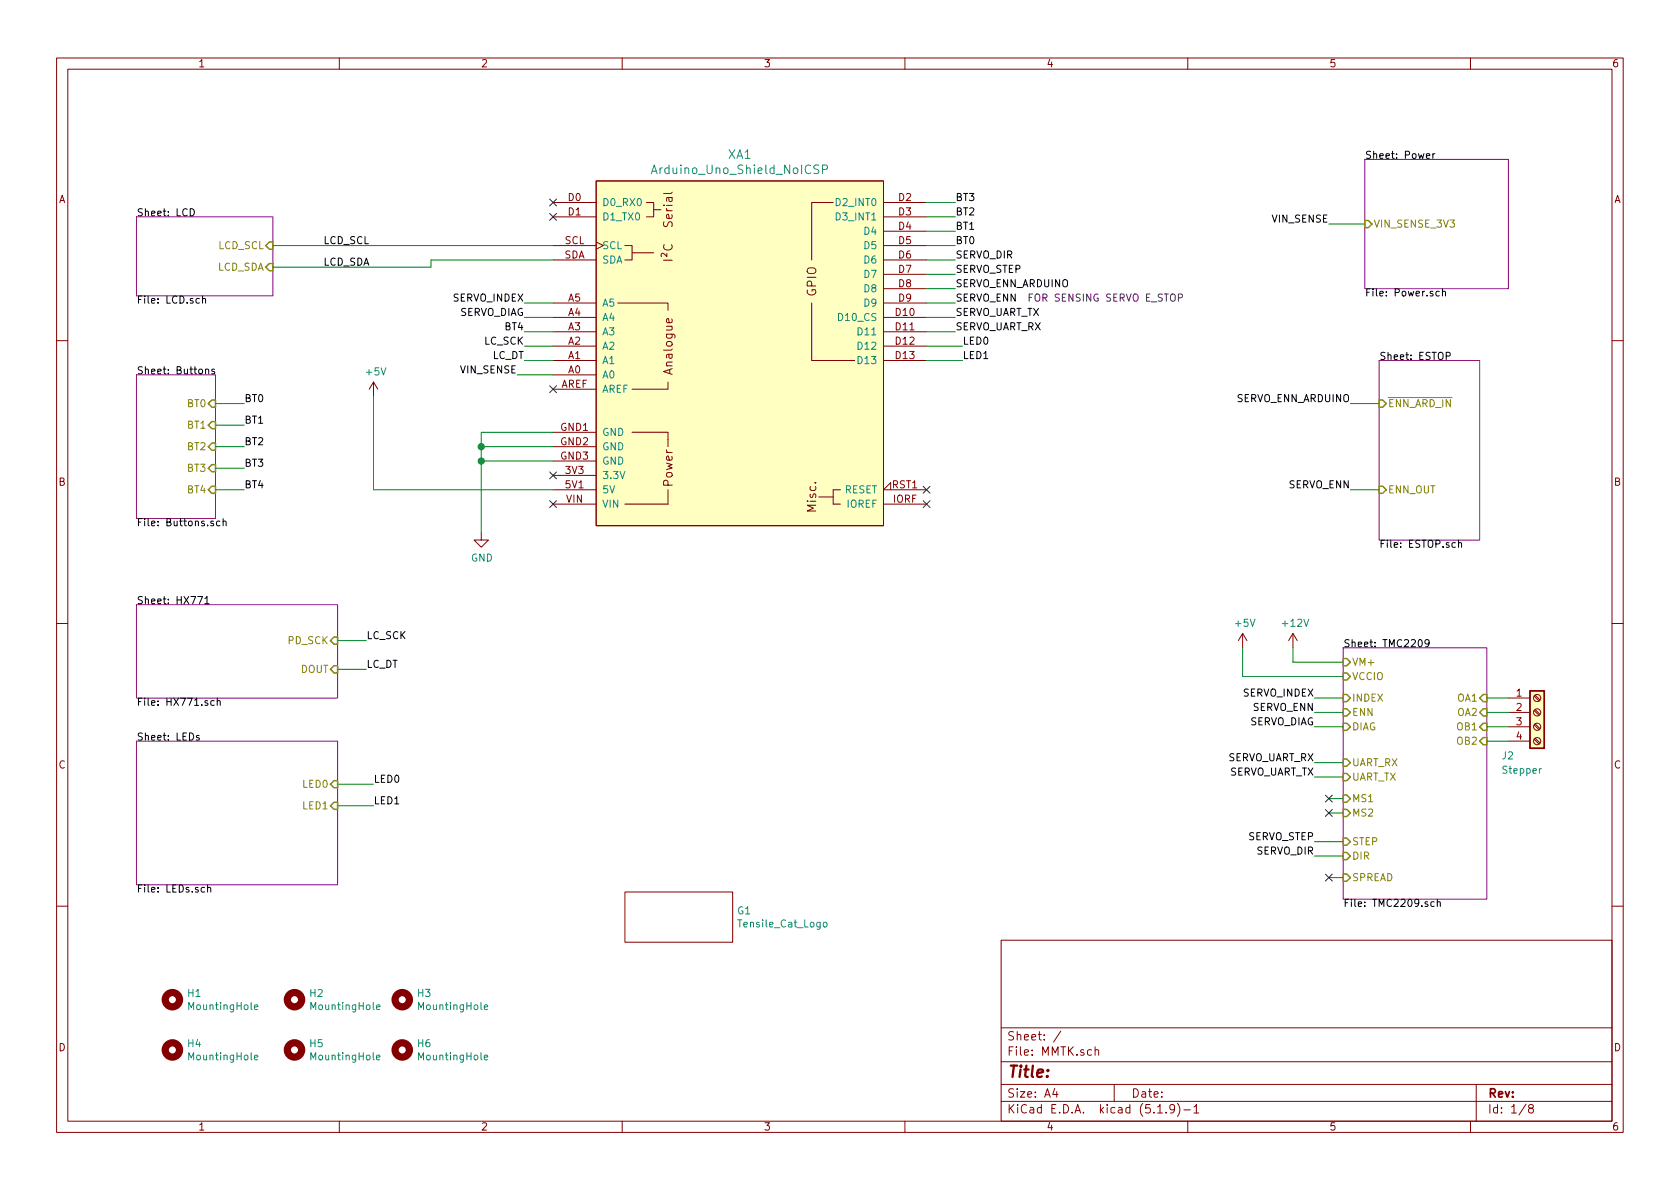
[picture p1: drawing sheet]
EESchema Schematic File Version 4
EELAYER 30 0
EELAYER END
$Descr A4 11693 8268
encoding utf-8
Sheet 1 8
Title ""
Date ""
Rev ""
Comp ""
Comment1 ""
Comment2 ""
Comment3 ""
Comment4 ""
$EndDescr
$Sheet
S 950  4200 1400 650 
U 5F6A985A
F0 "HX771" 50
F1 "HX771.sch" 50
F2 "DOUT" I R 2350 4650 50 
F3 "PD_SCK" I R 2350 4450 50 
$EndSheet
$Sheet
S 950  2600 550  1000
U 5F7781FA
F0 "Buttons" 50
F1 "Buttons.sch" 50
F2 "BT2" I R 1500 3100 50 
F3 "BT3" I R 1500 3250 50 
F4 "BT0" I R 1500 2800 50 
F5 "BT1" I R 1500 2950 50 
F6 "BT4" I R 1500 3400 50 
$EndSheet
$Sheet
S 9500 1100 1000 900 
U 5F79E13B
F0 "Power" 50
F1 "Power.sch" 50
F2 "VIN_SENSE_3V3" I L 9500 1550 50 
$EndSheet
Wire Wire Line
	10350 4850 10500 4850
Wire Wire Line
	10500 4950 10350 4950
Wire Wire Line
	10350 5050 10500 5050
Wire Wire Line
	10500 5150 10350 5150
Text Label 9150 5850 2    50   ~ 0
SERVO_STEP
Wire Wire Line
	9150 5850 9350 5850
Text Label 9150 5950 2    50   ~ 0
SERVO_DIR
Wire Wire Line
	9150 5950 9350 5950
Text Label 2550 4650 0    50   ~ 0
LC_DT
Wire Wire Line
	2550 4650 2350 4650
Text Label 2550 4450 0    50   ~ 0
LC_SCK
Wire Wire Line
	2550 4450 2350 4450
Text Label 3650 2500 2    50   ~ 0
LC_DT
Wire Wire Line
	3650 2500 3850 2500
Text Label 3650 2400 2    50   ~ 0
LC_SCK
Wire Wire Line
	3650 2400 3850 2400
Text Label 6650 1900 0    50   ~ 0
SERVO_STEP
Wire Wire Line
	6650 1900 6450 1900
Text Label 6650 1800 0    50   ~ 0
SERVO_DIR
Wire Wire Line
	6650 1800 6450 1800
Text Label 9250 1550 2    50   ~ 0
VIN_SENSE
Wire Wire Line
	9500 1550 9250 1550
Text Label 3600 2600 2    50   ~ 0
VIN_SENSE
Wire Wire Line
	3850 2600 3600 2600
$Comp
L MMTK-rescue:GND-power-MMTK-rescue #PWR?
U 1 1
P 3350 3700
AR Path="/5F7781FA/5F882D46" Ref="#PWR?"  Part="1" 
AR Path="/5F882D46" Ref="#PWR0101"  Part="1" 
F 0 "#PWR0101" H 3350 3450 50  0001 C CNN
F 1 "GND" H 3355 3527 50  0000 C CNN
F 2 "" H 3350 3700 50  0001 C CNN
F 3 "" H 3350 3700 50  0001 C CNN
	1    3350 3700
	1    0    0    -1  
$EndComp
Wire Wire Line
	3350 3200 3850 3200
Wire Wire Line
	3350 3200 3350 3700
Wire Wire Line
	3850 3000 3350 3000
Wire Wire Line
	3350 3000 3350 3100
Connection ~ 3350 3200
Wire Wire Line
	3350 3100 3850 3100
Connection ~ 3350 3100
Wire Wire Line
	3350 3100 3350 3200
$Comp
L MMTK-rescue:+5V-power-MMTK-rescue #PWR0102
U 1 1
P 2600 2750
F 0 "#PWR0102" H 2600 2600 50  0001 C CNN
F 1 "+5V" H 2615 2923 50  0000 C CNN
F 2 "" H 2600 2750 50  0001 C CNN
F 3 "" H 2600 2750 50  0001 C CNN
	1    2600 2750
	1    0    0    -1  
$EndComp
$Sheet
S 950  1500 950  550 
U 5F890558
F0 "LCD" 50
F1 "LCD.sch" 50
F2 "LCD_SDA" I R 1900 1850 50 
F3 "LCD_SCL" I R 1900 1700 50 
$EndSheet
Text Label 9150 5050 2    50   ~ 0
SERVO_DIAG
Wire Wire Line
	9150 5050 9350 5050
Text Label 9150 4850 2    50   ~ 0
SERVO_INDEX
Wire Wire Line
	9150 4850 9350 4850
Text Label 6650 2000 0    50   ~ 0
SERVO_ENN_ARDUINO
Wire Wire Line
	6650 2000 6450 2000
Text Label 3650 2100 2    50   ~ 0
SERVO_INDEX
Wire Wire Line
	3650 2100 3850 2100
Wire Wire Line
	3650 2200 3850 2200
Text Label 3650 2200 2    50   ~ 0
SERVO_DIAG
Wire Wire Line
	9000 4600 9350 4600
$Comp
L MMTK-rescue:+5V-power-MMTK-rescue #PWR0110
U 1 1
P 8650 4500
F 0 "#PWR0110" H 8650 4350 50  0001 C CNN
F 1 "+5V" H 8665 4673 50  0000 C CNN
F 2 "" H 8650 4500 50  0001 C CNN
F 3 "" H 8650 4500 50  0001 C CNN
	1    8650 4500
	1    0    0    -1  
$EndComp
Wire Wire Line
	8650 4500 8650 4700
Wire Wire Line
	8650 4700 9350 4700
$Sheet
S 9600 2500 700  1250
U 5F791A23
F0 "ESTOP" 50
F1 "ESTOP.sch" 50
F2 "ENN_OUT" I L 9600 3400 50 
F3 "~ENN_ARD_IN" I L 9600 2800 50 
$EndSheet
Wire Wire Line
	9150 4950 9350 4950
Text Label 9150 4950 2    50   ~ 0
SERVO_ENN
Wire Wire Line
	9400 3400 9600 3400
Text Label 9400 3400 2    50   ~ 0
SERVO_ENN
Text Label 9400 2800 2    50   ~ 0
SERVO_ENN_ARDUINO
Wire Wire Line
	9400 2800 9600 2800
Wire Wire Line
	6650 2100 6450 2100
Text Label 6650 2100 0    50   ~ 0
SERVO_ENN
Text Notes 7150 2100 0    50   ~ 0
FOR SENSING SERVO E_STOP
Text Label 2250 1700 0    50   ~ 0
LCD_SCL
Text Label 2250 1850 0    50   ~ 0
LCD_SDA
Text Label 1700 2800 0    50   ~ 0
BT0
Text Label 1700 2950 0    50   ~ 0
BT1
Text Label 1700 3100 0    50   ~ 0
BT2
Text Label 1700 3250 0    50   ~ 0
BT3
Wire Wire Line
	1500 3250 1700 3250
Wire Wire Line
	1700 3100 1500 3100
Wire Wire Line
	1500 2950 1700 2950
Wire Wire Line
	1700 2800 1500 2800
Wire Wire Line
	1900 1700 3850 1700
Wire Wire Line
	3000 1850 3000 1800
Wire Wire Line
	3000 1800 3850 1800
Wire Wire Line
	1900 1850 3000 1850
Text Label 6650 1700 0    50   ~ 0
BT0
Text Label 6650 1600 0    50   ~ 0
BT1
Text Label 6650 1500 0    50   ~ 0
BT2
Text Label 6650 1400 0    50   ~ 0
BT3
Wire Wire Line
	6450 1400 6650 1400
Wire Wire Line
	6650 1500 6450 1500
Wire Wire Line
	6450 1600 6650 1600
Wire Wire Line
	6650 1700 6450 1700
Text Label 9150 5400 2    50   ~ 0
SERVO_UART_TX
Wire Wire Line
	9150 5400 9350 5400
Text Label 9150 5300 2    50   ~ 0
SERVO_UART_RX
Wire Wire Line
	9150 5300 9350 5300
$Sheet
S 950  5150 1400 1000
U 5F700C8F
F0 "LEDs" 50
F1 "LEDs.sch" 50
F2 "LED0" I R 2350 5450 50 
F3 "LED1" I R 2350 5600 50 
$EndSheet
Text Label 2600 5450 0    50   ~ 0
LED0
Wire Wire Line
	2600 5450 2350 5450
Text Label 2600 5600 0    50   ~ 0
LED1
Wire Wire Line
	2600 5600 2350 5600
$Comp
L MMTK-rescue:Screw_Terminal_01x04-Connector-MMTK-rescue J2
U 1 1
P 10700 4950
F 0 "J2" H 10450 4650 50  0000 L CNN
F 1 "Stepper" H 10450 4550 50  0000 L CNN
F 2 "TerminalBlock_RND:TerminalBlock_RND_205-00289_1x04_P5.08mm_Horizontal" H 10700 4950 50  0001 C CNN
F 3 "~" H 10700 4950 50  0001 C CNN
	1    10700 4950
	1    0    0    -1  
$EndComp
$Comp
L MMTK-rescue:+12V-power-MMTK-rescue #PWR0103
U 1 1
P 9000 4500
F 0 "#PWR0103" H 9000 4350 50  0001 C CNN
F 1 "+12V" H 9015 4673 50  0000 C CNN
F 2 "" H 9000 4500 50  0001 C CNN
F 3 "" H 9000 4500 50  0001 C CNN
	1    9000 4500
	1    0    0    -1  
$EndComp
Wire Wire Line
	9000 4500 9000 4600
$Comp
L MMTK-rescue:MountingHole-Mechanical-MMTK-rescue H1
U 1 1
P 1200 6950
F 0 "H1" H 1300 6996 50  0000 L CNN
F 1 "MountingHole" H 1300 6905 50  0000 L CNN
F 2 "MountingHole:MountingHole_4mm" H 1200 6950 50  0001 C CNN
F 3 "~" H 1200 6950 50  0001 C CNN
	1    1200 6950
	1    0    0    -1  
$EndComp
$Comp
L MMTK-rescue:MountingHole-Mechanical-MMTK-rescue H2
U 1 1
P 2050 6950
F 0 "H2" H 2150 6996 50  0000 L CNN
F 1 "MountingHole" H 2150 6905 50  0000 L CNN
F 2 "MountingHole:MountingHole_4mm" H 2050 6950 50  0001 C CNN
F 3 "~" H 2050 6950 50  0001 C CNN
	1    2050 6950
	1    0    0    -1  
$EndComp
$Comp
L MMTK-rescue:MountingHole-Mechanical-MMTK-rescue H3
U 1 1
P 2800 6950
F 0 "H3" H 2900 6996 50  0000 L CNN
F 1 "MountingHole" H 2900 6905 50  0000 L CNN
F 2 "MountingHole:MountingHole_4mm" H 2800 6950 50  0001 C CNN
F 3 "~" H 2800 6950 50  0001 C CNN
	1    2800 6950
	1    0    0    -1  
$EndComp
Wire Wire Line
	6700 2500 6450 2500
Text Label 6700 2500 0    50   ~ 0
LED1
Wire Wire Line
	6700 2400 6450 2400
Text Label 6700 2400 0    50   ~ 0
LED0
Wire Wire Line
	6650 2300 6450 2300
Text Label 6650 2300 0    50   ~ 0
SERVO_UART_RX
Wire Wire Line
	6650 2200 6450 2200
Text Label 6650 2200 0    50   ~ 0
SERVO_UART_TX
NoConn ~ 6450 3500
NoConn ~ 3850 3500
NoConn ~ 3850 3300
NoConn ~ 3850 2700
NoConn ~ 3850 1500
NoConn ~ 3850 1400
NoConn ~ 9250 5550
NoConn ~ 9250 5650
Wire Wire Line
	9350 5550 9250 5550
Wire Wire Line
	9250 5650 9350 5650
NoConn ~ 9250 6100
$Sheet
S 9350 4500 1000 1750
U 5F6F52D9
F0 "TMC2209" 50
F1 "TMC2209.sch" 50
F2 "INDEX" I L 9350 4850 50 
F3 "VM+" I L 9350 4600 50 
F4 "ENN" I L 9350 4950 50 
F5 "UART_RX" I L 9350 5300 50 
F6 "UART_TX" I L 9350 5400 50 
F7 "MS1" I L 9350 5550 50 
F8 "MS2" I L 9350 5650 50 
F9 "STEP" I L 9350 5850 50 
F10 "DIR" I L 9350 5950 50 
F11 "SPREAD" I L 9350 6100 50 
F12 "OA1" I R 10350 4850 50 
F13 "OA2" I R 10350 4950 50 
F14 "OB1" I R 10350 5050 50 
F15 "OB2" I R 10350 5150 50 
F16 "DIAG" I L 9350 5050 50 
F17 "VCCIO" I L 9350 4700 50 
$EndSheet
Wire Wire Line
	9250 6100 9350 6100
Text Label 1700 3400 0    50   ~ 0
BT4
Wire Wire Line
	1500 3400 1700 3400
Text Label 3650 2300 2    50   ~ 0
BT4
Wire Wire Line
	3850 2300 3650 2300
$Comp
L MMTK:Arduino_Uno_Shield_NoICSP XA1
U 1 1
P 5150 2450
F 0 "XA1" H 5150 3837 60  0000 C CNN
F 1 "Arduino_Uno_Shield_NoICSP" H 5150 3731 60  0000 C CNN
F 2 "MMTK:Arduino_Uno_Shield_NoICSP" H 6950 6200 60  0001 C CNN
F 3 "" H 6950 6200 60  0001 C CNN
	1    5150 2450
	1    0    0    -1  
$EndComp
$Comp
L MMTK:Tensile_Cat_Logo G1
U 1 1
P 4350 6200
F 0 "G1" H 5128 6071 50  0000 L CNN
F 1 "Tensile_Cat_Logo" H 5128 5980 50  0000 L CNN
F 2 "MMTK:Tensile Cat" H 4350 6200 50  0001 C CNN
F 3 "" H 4350 6200 50  0001 C CNN
	1    4350 6200
	1    0    0    -1  
$EndComp
Wire Wire Line
	2600 2750 2600 3400
NoConn ~ 6450 3400
$Comp
L MMTK-rescue:MountingHole-Mechanical-MMTK-rescue H4
U 1 1
P 1200 7300
F 0 "H4" H 1300 7346 50  0000 L CNN
F 1 "MountingHole" H 1300 7255 50  0000 L CNN
F 2 "MountingHole:MountingHole_4mm" H 1200 7300 50  0001 C CNN
F 3 "~" H 1200 7300 50  0001 C CNN
	1    1200 7300
	1    0    0    -1  
$EndComp
$Comp
L MMTK-rescue:MountingHole-Mechanical-MMTK-rescue H5
U 1 1
P 2050 7300
F 0 "H5" H 2150 7346 50  0000 L CNN
F 1 "MountingHole" H 2150 7255 50  0000 L CNN
F 2 "MountingHole:MountingHole_4mm" H 2050 7300 50  0001 C CNN
F 3 "~" H 2050 7300 50  0001 C CNN
	1    2050 7300
	1    0    0    -1  
$EndComp
$Comp
L MMTK-rescue:MountingHole-Mechanical-MMTK-rescue H6
U 1 1
P 2800 7300
F 0 "H6" H 2900 7346 50  0000 L CNN
F 1 "MountingHole" H 2900 7255 50  0000 L CNN
F 2 "MountingHole:MountingHole_4mm" H 2800 7300 50  0001 C CNN
F 3 "~" H 2800 7300 50  0001 C CNN
	1    2800 7300
	1    0    0    -1  
$EndComp
Wire Wire Line
	2600 3400 3850 3400
$EndSCHEMATC
